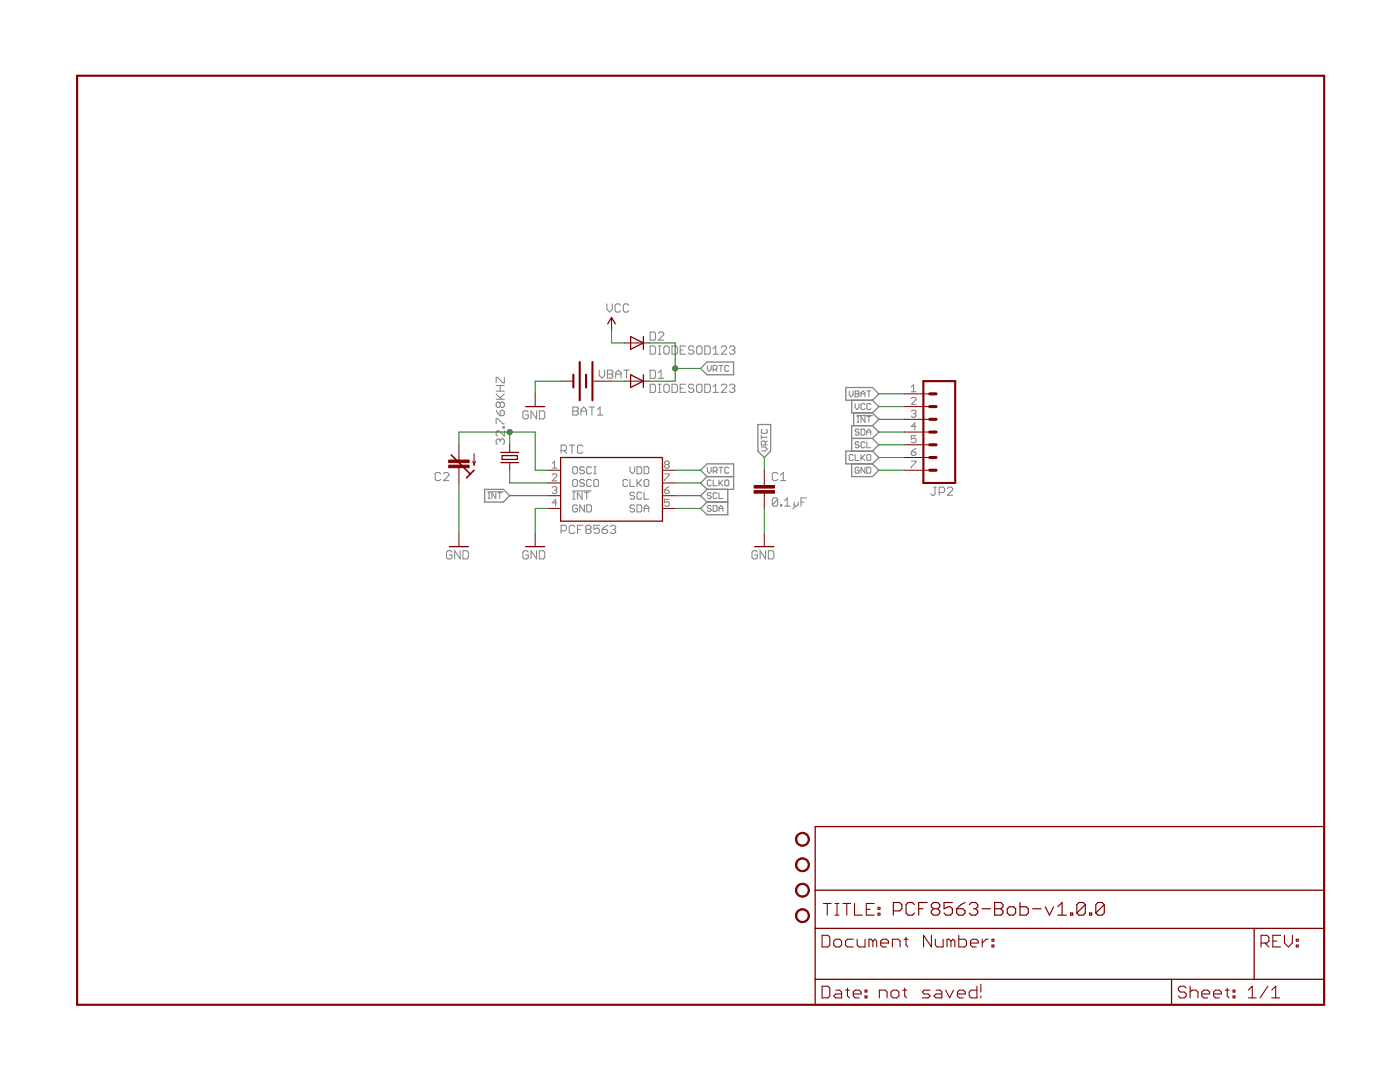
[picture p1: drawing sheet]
<?xml version="1.0" encoding="utf-8"?>
<!DOCTYPE eagle SYSTEM "eagle.dtd">
<!--
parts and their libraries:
SparkFunOld: Licensing: CC v3.0 Share-Alike You are welcome to use this library for commercial purposes.
SparkFun-FreqCtrl: Licensing: Creative Commons ShareAlike 4.0 International - https://creativecommons.org/licenses/by-sa/4.0
-->
<eagle version="7.0.0">
<drawing>
<settings>
<setting alwaysvectorfont="yes"/>
<setting verticaltext="up"/>
</settings>
<grid distance="0.1" unitdist="inch" unit="mil" style="lines" multiple="1" display="yes" altdistance="0.01" altunitdist="inch" altunit="mil"/>
<schematic xreflabel="%F%N/%S.%C%R" xrefpart="/%S.%C%R">
<libraries>
<library name="SparkFunOld">
<symbols>
<symbol name="LETTER_L">
<wire x1="0" y1="185.42" x2="248.92" y2="185.42" width="0.4064" layer="94"/>
<wire x1="248.92" y1="185.42" x2="248.92" y2="0" width="0.4064" layer="94"/>
<wire x1="0" y1="185.42" x2="0" y2="0" width="0.4064" layer="94"/>
<wire x1="0" y1="0" x2="248.92" y2="0" width="0.4064" layer="94"/>
</symbol>
<symbol name="DOCFIELD">
<wire x1="0" y1="0" x2="71.12" y2="0" width="0.254" layer="94"/>
<wire x1="101.6" y1="15.24" x2="87.63" y2="15.24" width="0.254" layer="94"/>
<wire x1="0" y1="0" x2="0" y2="5.08" width="0.254" layer="94"/>
<wire x1="0" y1="5.08" x2="71.12" y2="5.08" width="0.254" layer="94"/>
<wire x1="0" y1="5.08" x2="0" y2="15.24" width="0.254" layer="94"/>
<wire x1="101.6" y1="15.24" x2="101.6" y2="5.08" width="0.254" layer="94"/>
<wire x1="71.12" y1="5.08" x2="71.12" y2="0" width="0.254" layer="94"/>
<wire x1="71.12" y1="5.08" x2="87.63" y2="5.08" width="0.254" layer="94"/>
<wire x1="71.12" y1="0" x2="101.6" y2="0" width="0.254" layer="94"/>
<wire x1="87.63" y1="15.24" x2="87.63" y2="5.08" width="0.254" layer="94"/>
<wire x1="87.63" y1="15.24" x2="0" y2="15.24" width="0.254" layer="94"/>
<wire x1="87.63" y1="5.08" x2="101.6" y2="5.08" width="0.254" layer="94"/>
<wire x1="101.6" y1="5.08" x2="101.6" y2="0" width="0.254" layer="94"/>
<wire x1="0" y1="15.24" x2="0" y2="22.86" width="0.254" layer="94"/>
<wire x1="101.6" y1="35.56" x2="0" y2="35.56" width="0.254" layer="94"/>
<wire x1="101.6" y1="35.56" x2="101.6" y2="22.86" width="0.254" layer="94"/>
<wire x1="0" y1="22.86" x2="101.6" y2="22.86" width="0.254" layer="94"/>
<wire x1="0" y1="22.86" x2="0" y2="35.56" width="0.254" layer="94"/>
<wire x1="101.6" y1="22.86" x2="101.6" y2="15.24" width="0.254" layer="94"/>
<text x="1.27" y="1.27" size="2.54" layer="94" font="vector">Date:</text>
<text x="12.7" y="1.27" size="2.54" layer="94" font="vector">&gt;LAST_DATE_TIME</text>
<text x="72.39" y="1.27" size="2.54" layer="94" font="vector">Sheet:</text>
<text x="86.36" y="1.27" size="2.54" layer="94" font="vector">&gt;SHEET</text>
<text x="88.9" y="11.43" size="2.54" layer="94" font="vector">REV:</text>
<text x="1.524" y="17.78" size="2.54" layer="94" font="vector">TITLE:</text>
<text x="1.27" y="11.43" size="2.54" layer="94" font="vector">Document Number:</text>
<text x="15.494" y="17.78" size="2.7432" layer="94" font="vector">&gt;DRAWING_NAME</text>
</symbol>
</symbols>
<devicesets>
<deviceset name="FRAME-LETTER" prefix="FRAME">
<gates>
<gate name="G$1" symbol="LETTER_L" x="0" y="0"/>
<gate name="G$2" symbol="DOCFIELD" x="147.32" y="0" addlevel="must"/>
</gates>
<devices>
<device name="">
<technologies>
<technology name=""/>
</technologies>
</device>
</devices>
</deviceset>
</devicesets>
</library>
<library name="GetOffMyHack">
<symbols>
<symbol name="RTC-PCF8564">
<wire x1="-10.16" y1="7.62" x2="10.16" y2="7.62" width="0.254" layer="94"/>
<wire x1="10.16" y1="7.62" x2="10.16" y2="-5.08" width="0.254" layer="94"/>
<wire x1="10.16" y1="-5.08" x2="-10.16" y2="-5.08" width="0.254" layer="94"/>
<wire x1="-10.16" y1="-5.08" x2="-10.16" y2="7.62" width="0.254" layer="94"/>
<text x="-10.16" y="8.382" size="1.778" layer="95">&gt;Name</text>
<text x="-10.16" y="-7.62" size="1.778" layer="95">&gt;Value</text>
<pin name="OSCI" x="-12.7" y="5.08" length="short"/>
<pin name="OSCO" x="-12.7" y="2.54" length="short"/>
<pin name="!INT" x="-12.7" y="0" length="short" direction="out"/>
<pin name="GND" x="-12.7" y="-2.54" length="short" direction="sup"/>
<pin name="SDA" x="12.7" y="-2.54" length="short" rot="R180"/>
<pin name="SCL" x="12.7" y="0" length="short" rot="R180"/>
<pin name="CLKO" x="12.7" y="2.54" length="short" direction="out" rot="R180"/>
<pin name="VDD" x="12.7" y="5.08" length="short" rot="R180"/>
</symbol>
<symbol name="C_TRIMM">
<wire x1="0" y1="2.54" x2="0" y2="2.032" width="0.1524" layer="94"/>
<wire x1="0" y1="0" x2="0" y2="0.508" width="0.1524" layer="94"/>
<wire x1="1.524" y1="-0.508" x2="-2.286" y2="3.302" width="0.3048" layer="94"/>
<wire x1="-3.048" y1="2.54" x2="-2.286" y2="3.302" width="0.3048" layer="94"/>
<wire x1="-2.286" y1="3.302" x2="-1.524" y2="4.064" width="0.3048" layer="94"/>
<wire x1="-3.048" y1="-0.762" x2="-3.048" y2="1.524" width="0.1524" layer="94"/>
<wire x1="-3.048" y1="1.524" x2="-3.302" y2="0.762" width="0.1524" layer="94"/>
<wire x1="-3.048" y1="1.524" x2="-2.794" y2="0.762" width="0.1524" layer="94"/>
<text x="1.524" y="2.921" size="1.778" layer="95">&gt;NAME</text>
<text x="2.286" y="-2.667" size="1.778" layer="96">&gt;VALUE</text>
<rectangle x1="-2.032" y1="0.508" x2="2.032" y2="1.016" layer="94"/>
<rectangle x1="-2.032" y1="1.524" x2="2.032" y2="2.032" layer="94"/>
<pin name="E" x="0" y="5.08" visible="off" length="short" direction="pas" swaplevel="1" rot="R270"/>
<pin name="A" x="0" y="-2.54" visible="off" length="short" direction="pas" swaplevel="1" rot="R90"/>
</symbol>
<symbol name="BATTERY">
<wire x1="-1.27" y1="3.81" x2="-1.27" y2="-3.81" width="0.4064" layer="94"/>
<wire x1="0" y1="1.27" x2="0" y2="-1.27" width="0.4064" layer="94"/>
<wire x1="1.27" y1="3.81" x2="1.27" y2="-3.81" width="0.4064" layer="94"/>
<wire x1="2.54" y1="1.27" x2="2.54" y2="-1.27" width="0.4064" layer="94"/>
<wire x1="-2.54" y1="0" x2="-1.524" y2="0" width="0.1524" layer="94"/>
<text x="-3.81" y="5.08" size="1.778" layer="95">&gt;NAME</text>
<text x="-3.81" y="-6.35" size="1.778" layer="96">&gt;VALUE</text>
<pin name="-" x="5.08" y="0" visible="off" length="short" direction="pwr" rot="R180"/>
<pin name="+" x="-5.08" y="0" visible="off" length="short" direction="pwr"/>
</symbol>
<symbol name="DIODE">
<wire x1="-1.27" y1="-1.27" x2="1.27" y2="0" width="0.254" layer="94"/>
<wire x1="1.27" y1="0" x2="-1.27" y2="1.27" width="0.254" layer="94"/>
<wire x1="1.27" y1="1.27" x2="1.27" y2="0" width="0.254" layer="94"/>
<wire x1="-1.27" y1="1.27" x2="-1.27" y2="-1.27" width="0.254" layer="94"/>
<wire x1="1.27" y1="0" x2="1.27" y2="-1.27" width="0.254" layer="94"/>
<text x="2.54" y="0.4826" size="1.778" layer="95">&gt;NAME</text>
<text x="2.54" y="-2.3114" size="1.778" layer="96">&gt;VALUE</text>
<pin name="A" x="-2.54" y="0" visible="off" length="short" direction="pas"/>
<pin name="C" x="2.54" y="0" visible="off" length="short" direction="pas" rot="R180"/>
</symbol>
</symbols>
<devicesets>
<deviceset name="RTC">
<gates>
<gate name="G$1" symbol="RTC-PCF8564" x="0" y="5.08"/>
</gates>
<devices>
<device name="PCF8563" package="DIL-08">
<connects>
<connect gate="G$1" pin="!INT" pad="3"/>
<connect gate="G$1" pin="CLKO" pad="7"/>
<connect gate="G$1" pin="GND" pad="4"/>
<connect gate="G$1" pin="OSCI" pad="1"/>
<connect gate="G$1" pin="OSCO" pad="2"/>
<connect gate="G$1" pin="SCL" pad="6"/>
<connect gate="G$1" pin="SDA" pad="5"/>
<connect gate="G$1" pin="VDD" pad="8"/>
</connects>
<technologies>
<technology name=""/>
</technologies>
</device>
</devices>
</deviceset>
<deviceset name="C-TRIMM" prefix="C">
<gates>
<gate name="G$1" symbol="C_TRIMM" x="0" y="0"/>
</gates>
<devices>
<device name="TZC3" package="CTRIMTZC3">
<connects>
<connect gate="G$1" pin="A" pad="1"/>
<connect gate="G$1" pin="E" pad="2"/>
</connects>
<technologies>
<technology name=""/>
</technologies>
</device>
</devices>
</deviceset>
<deviceset name="BATTERY" prefix="BAT" uservalue="yes">
<gates>
<gate name="G$1" symbol="BATTERY" x="0" y="0"/>
</gates>
<devices>
<device name="AAA" package="BATTERY-AAA">
<connects>
<connect gate="G$1" pin="+" pad="PWR@1"/>
<connect gate="G$1" pin="-" pad="GND@1"/>
</connects>
<technologies>
<technology name=""/>
</technologies>
</device>
<device name="20PTH2" package="BATTERY">
<connects>
<connect gate="G$1" pin="+" pad="+"/>
<connect gate="G$1" pin="-" pad="-"/>
</connects>
<technologies>
<technology name=""/>
</technologies>
</device>
<device name="AA" package="BATTERY-AA">
<connects>
<connect gate="G$1" pin="+" pad="PWR@1"/>
<connect gate="G$1" pin="-" pad="GND@1"/>
</connects>
<technologies>
<technology name=""/>
</technologies>
</device>
<device name="12PTH" package="BATTCON_12MM_PTH">
<connects>
<connect gate="G$1" pin="+" pad="VCC@1"/>
<connect gate="G$1" pin="-" pad="GND"/>
</connects>
<technologies>
<technology name=""/>
</technologies>
</device>
<device name="20SMD" package="BATTCON_20MM">
<connects>
<connect gate="G$1" pin="+" pad="1"/>
<connect gate="G$1" pin="-" pad="2"/>
</connects>
<technologies>
<technology name=""/>
</technologies>
</device>
<device name="245MM" package="BATTCON_245MM">
<connects>
<connect gate="G$1" pin="+" pad="1"/>
<connect gate="G$1" pin="-" pad="2"/>
</connects>
<technologies>
<technology name=""/>
</technologies>
</device>
<device name="20PTH" package="BATTCOM_20MM_PTH">
<connects>
<connect gate="G$1" pin="+" pad="1"/>
<connect gate="G$1" pin="-" pad="2"/>
</connects>
<technologies>
<technology name=""/>
</technologies>
</device>
<device name="245PTH" package="BATTCON_245MM_PTH">
<connects>
<connect gate="G$1" pin="+" pad="1 3"/>
<connect gate="G$1" pin="-" pad="2"/>
</connects>
<technologies>
<technology name=""/>
</technologies>
</device>
<device name="1100" package="LIPO-1100MAH">
<connects>
<connect gate="G$1" pin="+" pad="+"/>
<connect gate="G$1" pin="-" pad="-"/>
</connects>
<technologies>
<technology name=""/>
</technologies>
</device>
<device name="AA-PANEL" package="BATTERY-AA-PANEL">
<connects>
<connect gate="G$1" pin="+" pad="+"/>
<connect gate="G$1" pin="-" pad="-"/>
</connects>
<technologies>
<technology name=""/>
</technologies>
</device>
<device name="FOB" package="BATTERY_20MM_PTH_COMPACT">
<connects>
<connect gate="G$1" pin="+" pad="1"/>
<connect gate="G$1" pin="-" pad="2"/>
</connects>
<technologies>
<technology name=""/>
</technologies>
</device>
<device name="12MM" package="BATTCON_12MM">
<connects>
<connect gate="G$1" pin="+" pad="PWR@2"/>
<connect gate="G$1" pin="-" pad="GND"/>
</connects>
<technologies>
<technology name=""/>
</technologies>
</device>
<device name="20MM_4LEGS" package="BATTCON_20MM_4LEGS">
<connects>
<connect gate="G$1" pin="+" pad="1"/>
<connect gate="G$1" pin="-" pad="2"/>
</connects>
<technologies>
<technology name=""/>
</technologies>
</device>
<device name="AA-KIT" package="BATTERY-AA-KIT">
<connects>
<connect gate="G$1" pin="+" pad="PWR@1"/>
<connect gate="G$1" pin="-" pad="GND@1"/>
</connects>
<technologies>
<technology name=""/>
</technologies>
</device>
<device name="12SMD" package="HOLDER12SMD">
<connects>
<connect gate="G$1" pin="+" pad="PWR@1 PWR@2"/>
<connect gate="G$1" pin="-" pad="GND"/>
</connects>
<technologies>
<technology name=""/>
</technologies>
</device>
</devices>
</deviceset>
<deviceset name="DIODE" prefix="D">
<gates>
<gate name="G$1" symbol="DIODE" x="0" y="0"/>
</gates>
<devices>
<device name="SOD123" package="SOD123">
<connects>
<connect gate="G$1" pin="A" pad="1-A"/>
<connect gate="G$1" pin="C" pad="2-C"/>
</connects>
<technologies>
<technology name=""/>
</technologies>
</device>
</devices>
</deviceset>
</devicesets>
</library>
<library name="SparkFun-FreqCtrl">
<symbols>
<symbol name="Q">
<wire x1="1.016" y1="0" x2="2.54" y2="0" width="0.1524" layer="94"/>
<wire x1="-2.54" y1="0" x2="-1.016" y2="0" width="0.1524" layer="94"/>
<wire x1="-0.381" y1="1.524" x2="-0.381" y2="-1.524" width="0.254" layer="94"/>
<wire x1="-0.381" y1="-1.524" x2="0.381" y2="-1.524" width="0.254" layer="94"/>
<wire x1="0.381" y1="-1.524" x2="0.381" y2="1.524" width="0.254" layer="94"/>
<wire x1="0.381" y1="1.524" x2="-0.381" y2="1.524" width="0.254" layer="94"/>
<wire x1="1.016" y1="1.778" x2="1.016" y2="-1.778" width="0.254" layer="94"/>
<wire x1="-1.016" y1="1.778" x2="-1.016" y2="-1.778" width="0.254" layer="94"/>
<text x="2.54" y="1.016" size="1.778" layer="95">&gt;NAME</text>
<text x="2.54" y="-2.54" size="1.778" layer="96">&gt;VALUE</text>
<text x="-2.159" y="-1.143" size="0.8636" layer="93">1</text>
<text x="1.524" y="-1.143" size="0.8636" layer="93">2</text>
<pin name="2" x="2.54" y="0" visible="off" length="point" direction="pas" swaplevel="1" rot="R180"/>
<pin name="1" x="-2.54" y="0" visible="off" length="point" direction="pas" swaplevel="1"/>
</symbol>
</symbols>
<devicesets>
<deviceset name="CRYSTAL" prefix="Y" uservalue="yes">
<gates>
<gate name="G$1" symbol="Q" x="0" y="0"/>
</gates>
<devices>
<device name="HC49UV" package="HC49U-V">
<connects>
<connect gate="G$1" pin="1" pad="1"/>
<connect gate="G$1" pin="2" pad="2"/>
</connects>
<technologies>
<technology name=""/>
</technologies>
</device>
<device name="TC38H" package="TC38H">
<connects>
<connect gate="G$1" pin="1" pad="1"/>
<connect gate="G$1" pin="2" pad="2"/>
</connects>
<technologies>
<technology name=""/>
</technologies>
</device>
<device name="TC26H" package="TC26H">
<connects>
<connect gate="G$1" pin="1" pad="1"/>
<connect gate="G$1" pin="2" pad="2"/>
</connects>
<technologies>
<technology name=""/>
</technologies>
</device>
<device name="SMD" package="HC49UP">
<connects>
<connect gate="G$1" pin="1" pad="1"/>
<connect gate="G$1" pin="2" pad="2"/>
</connects>
<technologies>
<technology name=""/>
</technologies>
</device>
<device name="HC49US" package="HC49US">
<connects>
<connect gate="G$1" pin="1" pad="1"/>
<connect gate="G$1" pin="2" pad="2"/>
</connects>
<technologies>
<technology name=""/>
</technologies>
</device>
<device name="32-SMD" package="CRYSTAL-32KHZ-SMD">
<connects>
<connect gate="G$1" pin="1" pad="X1"/>
<connect gate="G$1" pin="2" pad="X2"/>
</connects>
<technologies>
<technology name="">
<attribute name="PROD_ID" value="XTAL-07894" constant="no"/>
</technology>
</technologies>
</device>
<device name="5X3" package="CRYSTAL-SMD-5X3">
<connects>
<connect gate="G$1" pin="1" pad="1"/>
<connect gate="G$1" pin="2" pad="3"/>
</connects>
<technologies>
<technology name=""/>
</technologies>
</device>
<device name="EPSONMC146" package="CRYSTAL-32KHZ-SMD_EPSON_MC146">
<connects>
<connect gate="G$1" pin="1" pad="P$2"/>
<connect gate="G$1" pin="2" pad="P$1"/>
</connects>
<technologies>
<technology name=""/>
</technologies>
</device>
<device name="10.5X4.8" package="CRYSTAL-SMD-10.5X4.8-2PIN">
<connects>
<connect gate="G$1" pin="1" pad="P$1"/>
<connect gate="G$1" pin="2" pad="P$2"/>
</connects>
<technologies>
<technology name=""/>
</technologies>
</device>
<device name="TC26H_EZ" package="TC26HEZ">
<connects>
<connect gate="G$1" pin="1" pad="1"/>
<connect gate="G$1" pin="2" pad="2"/>
</connects>
<technologies>
<technology name=""/>
</technologies>
</device>
<device name="TXC-7A" package="CRYSTAL-TXC-7A">
<connects>
<connect gate="G$1" pin="1" pad="P$1"/>
<connect gate="G$1" pin="2" pad="P$2"/>
</connects>
<technologies>
<technology name=""/>
</technologies>
</device>
</devices>
</deviceset>
</devicesets>
</library>
<library name="SparkFun-Aesthetics">
<symbols>
<symbol name="VCC">
<wire x1="0.762" y1="1.27" x2="0" y2="2.54" width="0.254" layer="94"/>
<wire x1="0" y1="2.54" x2="-0.762" y2="1.27" width="0.254" layer="94"/>
<text x="-1.016" y="3.556" size="1.778" layer="96">&gt;VALUE</text>
<pin name="VCC" x="0" y="0" visible="off" length="short" direction="sup" rot="R90"/>
</symbol>
<symbol name="DGND">
<wire x1="-1.905" y1="0" x2="1.905" y2="0" width="0.254" layer="94"/>
<text x="-2.54" y="-2.54" size="1.778" layer="96">&gt;VALUE</text>
<pin name="GND" x="0" y="2.54" visible="off" length="short" direction="sup" rot="R270"/>
</symbol>
</symbols>
<devicesets>
<deviceset name="VCC" prefix="SUPPLY">
<gates>
<gate name="G$1" symbol="VCC" x="0" y="0"/>
</gates>
<devices>
<device name="">
<technologies>
<technology name=""/>
</technologies>
</device>
</devices>
</deviceset>
<deviceset name="GND" prefix="GND">
<gates>
<gate name="1" symbol="DGND" x="0" y="0"/>
</gates>
<devices>
<device name="">
<technologies>
<technology name=""/>
</technologies>
</device>
</devices>
</deviceset>
</devicesets>
</library>
<library name="SparkFun-Capacitors">
<symbols>
<symbol name="CAP">
<wire x1="0" y1="2.54" x2="0" y2="2.032" width="0.1524" layer="94"/>
<wire x1="0" y1="0" x2="0" y2="0.508" width="0.1524" layer="94"/>
<text x="1.524" y="2.921" size="1.778" layer="95">&gt;NAME</text>
<text x="1.524" y="-2.159" size="1.778" layer="96">&gt;VALUE</text>
<rectangle x1="-2.032" y1="0.508" x2="2.032" y2="1.016" layer="94"/>
<rectangle x1="-2.032" y1="1.524" x2="2.032" y2="2.032" layer="94"/>
<pin name="1" x="0" y="5.08" visible="off" length="short" direction="pas" swaplevel="1" rot="R270"/>
<pin name="2" x="0" y="-2.54" visible="off" length="short" direction="pas" swaplevel="1" rot="R90"/>
</symbol>
</symbols>
<devicesets>
<deviceset name="CAP" prefix="C" uservalue="yes">
<gates>
<gate name="G$1" symbol="CAP" x="0" y="0"/>
</gates>
<devices>
<device name="PTH" package="CAP-PTH-SMALL">
<connects>
<connect gate="G$1" pin="1" pad="1"/>
<connect gate="G$1" pin="2" pad="2"/>
</connects>
<technologies>
<technology name=""/>
</technologies>
</device>
<device name="PTH2" package="CAP-PTH-SMALL2">
<connects>
<connect gate="G$1" pin="1" pad="1"/>
<connect gate="G$1" pin="2" pad="2"/>
</connects>
<technologies>
<technology name=""/>
</technologies>
</device>
<device name="0805" package="0805">
<connects>
<connect gate="G$1" pin="1" pad="1"/>
<connect gate="G$1" pin="2" pad="2"/>
</connects>
<technologies>
<technology name=""/>
</technologies>
</device>
<device name="PTH3" package="CAP-PTH-LARGE">
<connects>
<connect gate="G$1" pin="1" pad="1"/>
<connect gate="G$1" pin="2" pad="2"/>
</connects>
<technologies>
<technology name=""/>
</technologies>
</device>
<device name="SMD" package="GRM43D">
<connects>
<connect gate="G$1" pin="1" pad="A"/>
<connect gate="G$1" pin="2" pad="C"/>
</connects>
<technologies>
<technology name=""/>
</technologies>
</device>
<device name="0603-CAP" package="0603-CAP">
<connects>
<connect gate="G$1" pin="1" pad="1"/>
<connect gate="G$1" pin="2" pad="2"/>
</connects>
<technologies>
<technology name=""/>
</technologies>
</device>
<device name="0402-CAP" package="0402-CAP">
<connects>
<connect gate="G$1" pin="1" pad="1"/>
<connect gate="G$1" pin="2" pad="2"/>
</connects>
<technologies>
<technology name=""/>
</technologies>
</device>
<device name="PTH1" package="CAP-PTH-5MM">
<connects>
<connect gate="G$1" pin="1" pad="1"/>
<connect gate="G$1" pin="2" pad="2"/>
</connects>
<technologies>
<technology name=""/>
</technologies>
</device>
<device name="_" package="AXIAL-5MM">
<connects>
<connect gate="G$1" pin="1" pad="P$1"/>
<connect gate="G$1" pin="2" pad="P$2"/>
</connects>
<technologies>
<technology name=""/>
</technologies>
</device>
<device name="1210" package="1210">
<connects>
<connect gate="G$1" pin="1" pad="1"/>
<connect gate="G$1" pin="2" pad="2"/>
</connects>
<technologies>
<technology name=""/>
</technologies>
</device>
<device name="1206" package="1206">
<connects>
<connect gate="G$1" pin="1" pad="1"/>
<connect gate="G$1" pin="2" pad="2"/>
</connects>
<technologies>
<technology name=""/>
</technologies>
</device>
<device name="ASMD" package="CTZ3">
<connects>
<connect gate="G$1" pin="1" pad="+"/>
<connect gate="G$1" pin="2" pad="-"/>
</connects>
<technologies>
<technology name=""/>
</technologies>
</device>
<device name="KIT" package="CAP-PTH-SMALL-KIT">
<connects>
<connect gate="G$1" pin="1" pad="1"/>
<connect gate="G$1" pin="2" pad="2"/>
</connects>
<technologies>
<technology name=""/>
</technologies>
</device>
<device name="EZ" package="CAP-PTH-SMALLEZ">
<connects>
<connect gate="G$1" pin="1" pad="1"/>
<connect gate="G$1" pin="2" pad="2"/>
</connects>
<technologies>
<technology name=""/>
</technologies>
</device>
</devices>
</deviceset>
</devicesets>
</library>
<library name="SparkFun-Connectors">
<symbols>
<symbol name="M07">
<wire x1="1.27" y1="-7.62" x2="-5.08" y2="-7.62" width="0.4064" layer="94"/>
<wire x1="-1.27" y1="0" x2="0" y2="0" width="0.6096" layer="94"/>
<wire x1="-1.27" y1="-2.54" x2="0" y2="-2.54" width="0.6096" layer="94"/>
<wire x1="-1.27" y1="-5.08" x2="0" y2="-5.08" width="0.6096" layer="94"/>
<wire x1="-5.08" y1="12.7" x2="-5.08" y2="-7.62" width="0.4064" layer="94"/>
<wire x1="1.27" y1="-7.62" x2="1.27" y2="12.7" width="0.4064" layer="94"/>
<wire x1="-5.08" y1="12.7" x2="1.27" y2="12.7" width="0.4064" layer="94"/>
<wire x1="-1.27" y1="5.08" x2="0" y2="5.08" width="0.6096" layer="94"/>
<wire x1="-1.27" y1="2.54" x2="0" y2="2.54" width="0.6096" layer="94"/>
<wire x1="-1.27" y1="7.62" x2="0" y2="7.62" width="0.6096" layer="94"/>
<wire x1="-1.27" y1="10.16" x2="0" y2="10.16" width="0.6096" layer="94"/>
<text x="-5.08" y="-10.16" size="1.778" layer="96">&gt;VALUE</text>
<text x="-5.08" y="13.462" size="1.778" layer="95">&gt;NAME</text>
<pin name="1" x="5.08" y="-5.08" visible="pad" length="middle" direction="pas" swaplevel="1" rot="R180"/>
<pin name="2" x="5.08" y="-2.54" visible="pad" length="middle" direction="pas" swaplevel="1" rot="R180"/>
<pin name="3" x="5.08" y="0" visible="pad" length="middle" direction="pas" swaplevel="1" rot="R180"/>
<pin name="4" x="5.08" y="2.54" visible="pad" length="middle" direction="pas" swaplevel="1" rot="R180"/>
<pin name="5" x="5.08" y="5.08" visible="pad" length="middle" direction="pas" swaplevel="1" rot="R180"/>
<pin name="6" x="5.08" y="7.62" visible="pad" length="middle" direction="pas" swaplevel="1" rot="R180"/>
<pin name="7" x="5.08" y="10.16" visible="pad" length="middle" direction="pas" swaplevel="1" rot="R180"/>
</symbol>
</symbols>
<devicesets>
<deviceset name="M07" prefix="JP" uservalue="yes">
<gates>
<gate name="G$1" symbol="M07" x="-2.54" y="0"/>
</gates>
<devices>
<device name="" package="1X07">
<connects>
<connect gate="G$1" pin="1" pad="1"/>
<connect gate="G$1" pin="2" pad="2"/>
<connect gate="G$1" pin="3" pad="3"/>
<connect gate="G$1" pin="4" pad="4"/>
<connect gate="G$1" pin="5" pad="5"/>
<connect gate="G$1" pin="6" pad="6"/>
<connect gate="G$1" pin="7" pad="7"/>
</connects>
<technologies>
<technology name=""/>
</technologies>
</device>
<device name="LOCK" package="1X07_LOCK">
<connects>
<connect gate="G$1" pin="1" pad="1"/>
<connect gate="G$1" pin="2" pad="2"/>
<connect gate="G$1" pin="3" pad="3"/>
<connect gate="G$1" pin="4" pad="4"/>
<connect gate="G$1" pin="5" pad="5"/>
<connect gate="G$1" pin="6" pad="6"/>
<connect gate="G$1" pin="7" pad="7"/>
</connects>
<technologies>
<technology name=""/>
</technologies>
</device>
<device name="LOCK_LONGPADS" package="1X07_LOCK_LONGPADS">
<connects>
<connect gate="G$1" pin="1" pad="1"/>
<connect gate="G$1" pin="2" pad="2"/>
<connect gate="G$1" pin="3" pad="3"/>
<connect gate="G$1" pin="4" pad="4"/>
<connect gate="G$1" pin="5" pad="5"/>
<connect gate="G$1" pin="6" pad="6"/>
<connect gate="G$1" pin="7" pad="7"/>
</connects>
<technologies>
<technology name=""/>
</technologies>
</device>
<device name="LONGPADS" package="1X07_LONGPADS">
<connects>
<connect gate="G$1" pin="1" pad="1"/>
<connect gate="G$1" pin="2" pad="2"/>
<connect gate="G$1" pin="3" pad="3"/>
<connect gate="G$1" pin="4" pad="4"/>
<connect gate="G$1" pin="5" pad="5"/>
<connect gate="G$1" pin="6" pad="6"/>
<connect gate="G$1" pin="7" pad="7"/>
</connects>
<technologies>
<technology name=""/>
</technologies>
</device>
<device name="POGOPINS_HOLES_ONLY" package="1X07_HOLES_ONLY">
<connects>
<connect gate="G$1" pin="1" pad="1"/>
<connect gate="G$1" pin="2" pad="2"/>
<connect gate="G$1" pin="3" pad="3"/>
<connect gate="G$1" pin="4" pad="4"/>
<connect gate="G$1" pin="5" pad="5"/>
<connect gate="G$1" pin="6" pad="6"/>
<connect gate="G$1" pin="7" pad="7"/>
</connects>
<technologies>
<technology name=""/>
</technologies>
</device>
</devices>
</deviceset>
</devicesets>
</library>
<library name="SparkFun-Electromechanical">
<symbols>
<symbol name="STAND-OFF">
<circle x="0" y="0" radius="1.27" width="0.254" layer="94"/>
</symbol>
</symbols>
<devicesets>
<deviceset name="STAND-OFF" prefix="STANDOFF">
<gates>
<gate name="G$1" symbol="STAND-OFF" x="0" y="0"/>
</gates>
<devices>
<device name="" package="STAND-OFF">
<technologies>
<technology name=""/>
</technologies>
</device>
<device name="TIGHT" package="STAND-OFF-TIGHT">
<technologies>
<technology name=""/>
</technologies>
</device>
</devices>
</deviceset>
</devicesets>
</library>
</libraries>
<attributes>
</attributes>
<variantdefs>
</variantdefs>
<classes>
<class number="0" name="default" width="0" drill="0">
</class>
</classes>
<parts>
<part name="FRAME1" library="SparkFunOld" deviceset="FRAME-LETTER" device=""/>
<part name="RTC" library="GetOffMyHack" deviceset="RTC" device="PCF8563" value="PCF8563"/>
<part name="32.768KHZ" library="SparkFun-FreqCtrl" deviceset="CRYSTAL" device="32-SMD"/>
<part name="SUPPLY1" library="SparkFun-Aesthetics" deviceset="VCC" device=""/>
<part name="GND1" library="SparkFun-Aesthetics" deviceset="GND" device=""/>
<part name="GND2" library="SparkFun-Aesthetics" deviceset="GND" device=""/>
<part name="C1" library="SparkFun-Capacitors" deviceset="CAP" device="1206" value="0.1µF"/>
<part name="GND3" library="SparkFun-Aesthetics" deviceset="GND" device=""/>
<part name="STANDOFF1" library="SparkFun-Electromechanical" deviceset="STAND-OFF" device=""/>
<part name="STANDOFF2" library="SparkFun-Electromechanical" deviceset="STAND-OFF" device=""/>
<part name="STANDOFF3" library="SparkFun-Electromechanical" deviceset="STAND-OFF" device=""/>
<part name="STANDOFF4" library="SparkFun-Electromechanical" deviceset="STAND-OFF" device=""/>
<part name="GND4" library="SparkFun-Aesthetics" deviceset="GND" device=""/>
<part name="C2" library="GetOffMyHack" deviceset="C-TRIMM" device="TZC3"/>
<part name="BAT1" library="GetOffMyHack" deviceset="BATTERY" device="12SMD"/>
<part name="D1" library="GetOffMyHack" deviceset="DIODE" device="SOD123"/>
<part name="D2" library="GetOffMyHack" deviceset="DIODE" device="SOD123"/>
<part name="JP2" library="SparkFun-Connectors" deviceset="M07" device=""/>
</parts>
<sheets>
<sheet>
<plain>
</plain>
<instances>
<instance part="FRAME1" gate="G$1" x="0" y="0"/>
<instance part="FRAME1" gate="G$2" x="147.32" y="0"/>
<instance part="RTC" gate="G$1" x="43.18" y="144.78"/>
<instance part="32.768KHZ" gate="G$1" x="22.86" y="152.4" rot="R90"/>
<instance part="SUPPLY1" gate="G$1" x="43.18" y="177.8"/>
<instance part="GND1" gate="1" x="27.94" y="134.62"/>
<instance part="GND2" gate="1" x="73.66" y="134.62"/>
<instance part="C1" gate="G$1" x="73.66" y="144.78"/>
<instance part="GND3" gate="1" x="27.94" y="162.56"/>
<instance part="STANDOFF1" gate="G$1" x="144.78" y="33.02"/>
<instance part="STANDOFF2" gate="G$1" x="144.78" y="27.94"/>
<instance part="STANDOFF3" gate="G$1" x="144.78" y="22.86"/>
<instance part="STANDOFF4" gate="G$1" x="144.78" y="17.78"/>
<instance part="GND4" gate="1" x="12.7" y="134.62"/>
<instance part="C2" gate="G$1" x="12.7" y="152.4" smashed="yes" rot="R180">
<attribute name="NAME" x="11.176" y="149.479" size="1.778" layer="95" rot="R180"/>
</instance>
<instance part="BAT1" gate="G$1" x="38.1" y="167.64" rot="R180"/>
<instance part="D1" gate="G$1" x="48.26" y="167.64"/>
<instance part="D2" gate="G$1" x="48.26" y="175.26"/>
<instance part="JP2" gate="G$1" x="106.68" y="160.02" rot="R180"/>
</instances>
<busses>
</busses>
<nets>
<net name="N$1" class="0">
<segment>
<pinref part="RTC" gate="G$1" pin="OSCI"/>
<wire x1="30.48" y1="149.86" x2="27.94" y2="149.86" width="0.1524" layer="91"/>
<wire x1="27.94" y1="149.86" x2="27.94" y2="157.48" width="0.1524" layer="91"/>
<wire x1="27.94" y1="157.48" x2="22.86" y2="157.48" width="0.1524" layer="91"/>
<pinref part="32.768KHZ" gate="G$1" pin="2"/>
<wire x1="22.86" y1="157.48" x2="22.86" y2="154.94" width="0.1524" layer="91"/>
<wire x1="12.7" y1="157.48" x2="22.86" y2="157.48" width="0.1524" layer="91"/>
<junction x="22.86" y="157.48"/>
<pinref part="C2" gate="G$1" pin="A"/>
<wire x1="12.7" y1="157.48" x2="12.7" y2="154.94" width="0.1524" layer="91"/>
</segment>
</net>
<net name="N$2" class="0">
<segment>
<pinref part="RTC" gate="G$1" pin="OSCO"/>
<wire x1="30.48" y1="147.32" x2="22.86" y2="147.32" width="0.1524" layer="91"/>
<pinref part="32.768KHZ" gate="G$1" pin="1"/>
<wire x1="22.86" y1="147.32" x2="22.86" y2="149.86" width="0.1524" layer="91"/>
</segment>
</net>
<net name="!INT" class="0">
<segment>
<pinref part="RTC" gate="G$1" pin="!INT"/>
<wire x1="30.48" y1="144.78" x2="22.86" y2="144.78" width="0.1524" layer="91"/>
<label x="22.86" y="144.78" size="1.27" layer="95" rot="R180" xref="yes"/>
</segment>
<segment>
<wire x1="101.6" y1="160.02" x2="96.52" y2="160.02" width="0.1524" layer="91"/>
<label x="96.52" y="160.02" size="1.27" layer="95" rot="R180" xref="yes"/>
<pinref part="JP2" gate="G$1" pin="3"/>
</segment>
</net>
<net name="GND" class="0">
<segment>
<pinref part="RTC" gate="G$1" pin="GND"/>
<wire x1="30.48" y1="142.24" x2="27.94" y2="142.24" width="0.1524" layer="91"/>
<pinref part="GND1" gate="1" pin="GND"/>
<wire x1="27.94" y1="142.24" x2="27.94" y2="137.16" width="0.1524" layer="91"/>
</segment>
<segment>
<pinref part="GND2" gate="1" pin="GND"/>
<pinref part="C1" gate="G$1" pin="2"/>
<wire x1="73.66" y1="137.16" x2="73.66" y2="142.24" width="0.1524" layer="91"/>
</segment>
<segment>
<pinref part="GND3" gate="1" pin="GND"/>
<wire x1="27.94" y1="165.1" x2="27.94" y2="167.64" width="0.1524" layer="91"/>
<wire x1="27.94" y1="167.64" x2="33.02" y2="167.64" width="0.1524" layer="91"/>
<pinref part="BAT1" gate="G$1" pin="-"/>
</segment>
<segment>
<wire x1="101.6" y1="149.86" x2="96.52" y2="149.86" width="0.1524" layer="91"/>
<label x="96.52" y="149.86" size="1.27" layer="95" rot="R180" xref="yes"/>
<pinref part="JP2" gate="G$1" pin="7"/>
</segment>
<segment>
<pinref part="C2" gate="G$1" pin="E"/>
<pinref part="GND4" gate="1" pin="GND"/>
<wire x1="12.7" y1="147.32" x2="12.7" y2="137.16" width="0.1524" layer="91"/>
</segment>
</net>
<net name="VCC" class="0">
<segment>
<pinref part="SUPPLY1" gate="G$1" pin="VCC"/>
<wire x1="45.72" y1="175.26" x2="43.18" y2="175.26" width="0.1524" layer="91"/>
<wire x1="43.18" y1="175.26" x2="43.18" y2="177.8" width="0.1524" layer="91"/>
<pinref part="D2" gate="G$1" pin="A"/>
</segment>
<segment>
<wire x1="101.6" y1="162.56" x2="96.52" y2="162.56" width="0.1524" layer="91"/>
<label x="96.52" y="162.56" size="1.27" layer="95" rot="R180" xref="yes"/>
<pinref part="JP2" gate="G$1" pin="2"/>
</segment>
</net>
<net name="CLKO" class="0">
<segment>
<pinref part="RTC" gate="G$1" pin="CLKO"/>
<wire x1="55.88" y1="147.32" x2="60.96" y2="147.32" width="0.1524" layer="91"/>
<label x="60.96" y="147.32" size="1.27" layer="95" xref="yes"/>
</segment>
<segment>
<wire x1="101.6" y1="152.4" x2="96.52" y2="152.4" width="0.1524" layer="91"/>
<label x="96.52" y="152.4" size="1.27" layer="95" rot="R180" xref="yes"/>
<pinref part="JP2" gate="G$1" pin="6"/>
</segment>
</net>
<net name="SCL" class="0">
<segment>
<pinref part="RTC" gate="G$1" pin="SCL"/>
<wire x1="55.88" y1="144.78" x2="60.96" y2="144.78" width="0.1524" layer="91"/>
<label x="60.96" y="144.78" size="1.27" layer="95" xref="yes"/>
</segment>
<segment>
<wire x1="101.6" y1="154.94" x2="96.52" y2="154.94" width="0.1524" layer="91"/>
<label x="96.52" y="154.94" size="1.27" layer="95" rot="R180" xref="yes"/>
<pinref part="JP2" gate="G$1" pin="5"/>
</segment>
</net>
<net name="SDA" class="0">
<segment>
<pinref part="RTC" gate="G$1" pin="SDA"/>
<wire x1="55.88" y1="142.24" x2="60.96" y2="142.24" width="0.1524" layer="91"/>
<label x="60.96" y="142.24" size="1.27" layer="95" xref="yes"/>
</segment>
<segment>
<wire x1="101.6" y1="157.48" x2="96.52" y2="157.48" width="0.1524" layer="91"/>
<label x="96.52" y="157.48" size="1.27" layer="95" rot="R180" xref="yes"/>
<pinref part="JP2" gate="G$1" pin="4"/>
</segment>
</net>
<net name="VRTC" class="0">
<segment>
<pinref part="RTC" gate="G$1" pin="VDD"/>
<wire x1="55.88" y1="149.86" x2="60.96" y2="149.86" width="0.1524" layer="91"/>
<label x="60.96" y="149.86" size="1.27" layer="95" xref="yes"/>
</segment>
<segment>
<wire x1="50.8" y1="175.26" x2="55.88" y2="175.26" width="0.1524" layer="91"/>
<wire x1="55.88" y1="175.26" x2="55.88" y2="170.18" width="0.1524" layer="91"/>
<wire x1="55.88" y1="170.18" x2="55.88" y2="167.64" width="0.1524" layer="91"/>
<wire x1="55.88" y1="167.64" x2="50.8" y2="167.64" width="0.1524" layer="91"/>
<wire x1="55.88" y1="170.18" x2="60.96" y2="170.18" width="0.1524" layer="91"/>
<junction x="55.88" y="170.18"/>
<label x="60.96" y="170.18" size="1.27" layer="95" xref="yes"/>
<pinref part="D1" gate="G$1" pin="C"/>
<pinref part="D2" gate="G$1" pin="C"/>
</segment>
<segment>
<wire x1="73.66" y1="149.86" x2="73.66" y2="152.4" width="0.1524" layer="91"/>
<pinref part="C1" gate="G$1" pin="1"/>
<label x="73.66" y="152.4" size="1.27" layer="95" rot="R90" xref="yes"/>
</segment>
</net>
<net name="VBAT" class="0">
<segment>
<wire x1="43.18" y1="167.64" x2="45.72" y2="167.64" width="0.1524" layer="91"/>
<pinref part="BAT1" gate="G$1" pin="+"/>
<pinref part="D1" gate="G$1" pin="A"/>
<label x="40.64" y="168.148" size="1.778" layer="95"/>
</segment>
<segment>
<pinref part="JP2" gate="G$1" pin="1"/>
<wire x1="101.6" y1="165.1" x2="96.52" y2="165.1" width="0.1524" layer="91"/>
<label x="96.52" y="165.1" size="1.27" layer="95" rot="R180" xref="yes"/>
</segment>
</net>
</nets>
</sheet>
</sheets>
<errors>
<approved hash="104,1,33.02,170.18,BAT1,-,GND,,,"/>
<approved hash="104,1,43.18,170.18,BAT1,+,N$4,,,"/>
<approved hash="113,1,22.1192,160.035,32.768KHZ,,,,,"/>
<approved hash="113,1,104.817,157.285,JP1,,,,,"/>
<approved hash="113,1,38.1,168.461,BAT1,,,,,"/>
</errors>
</schematic>
</drawing>
</eagle>
